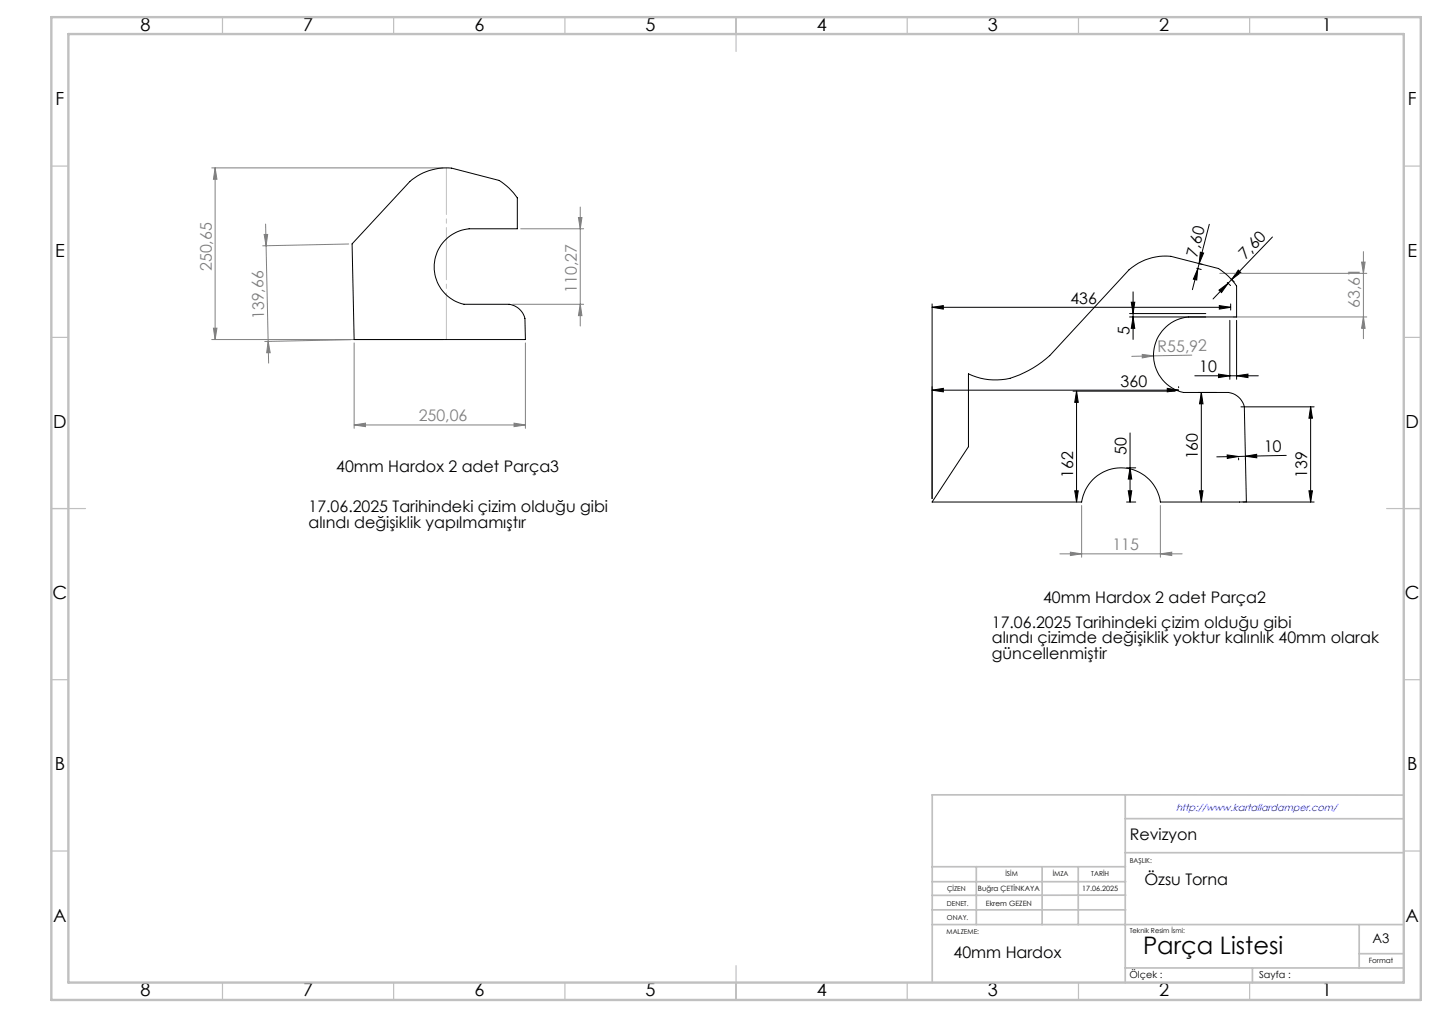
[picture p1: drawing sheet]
<svg xmlns="http://www.w3.org/2000/svg" width="420mm" height="297mm" viewBox="0 0 420 297" stroke-linecap="round" stroke-linejoin="round" font-family="sans-serif">
<g fill="none" stroke="#808080" stroke-width=".29">
<path d="M61.8 49h67.6M62.8 49v50.2M62.8 49l.6 3.3h-1.1zM77.2 68.5h1l-.5 3.3zM77.6 65.4l.1 6.4M77.7 71.8l.8 34.2M101.8 71.3l-25.1 .5M152.1 66.8h18.4M168.9 63.5h1.1l-.5 3.3zM169.5 60.5v34.7M356.3 79.8h42.9M397.7 76.5h1l-.5 3.3z"/>
<path d="M398.2 73.5v25.4M61.8 99.2h67.6M62.3 95.8h1.1l-.6 3.4zM78.3 99.7l.6 3.3h-1zM102.4 99.2l-25.1 .5M149.7 88.9h20.8M169.5 88.9l.5 3.3h-1.1zM360.2 92.6h39M398.2 92.6l.5 3.3h-1zM103.4 100.2v24.9M153.5 100.2v24.9M333.6 103.5l3.3 .4-3.3 .6z"/>
<path d="M336.9 103.9l-6.3 .2M348.1 103.7l-11.2 .2M103.4 124.1l3.4-.5v1zM103.4 124.1h50.1M150.1 123.6l3.4 .5-3.4 .5zM315.9 147.6v15.1M338.9 147.6v15.1M309.6 161.7h35.7M312.6 161.3l3.3 .4-3.3 .5zM338.9 161.7l3.3-.4v.9z"/>
</g>
<g fill="none" stroke="#000" stroke-width=".29">
<path d="M349.5 78.3l1.3 .4M349.8 78.5l-.3 3.3-1-.3zM349.8 78.5l-1.5 6.1M349.9 76.9l1.3 .3M350.2 77l-.4 1.5M350.6 73.7l.9 .2-1.3 3.1zM353.2 65.5l-3 11.5M361.7 78.9l.7 .7-2.7 2zM371.7 69.2l-12 12.4M272.2 89.7l3.3-.5v1.1zM272.2 88.8v56.8M272.2 89.7h87.2"/>
<path d="M329.9 92.6h22.3M329.9 91.6h22.3M330.4 88.3h1l-.5 3.3zM330.9 92.6l.5 3.3h-1zM330.9 85.2v13.9M356 84.7l2.7-2-1.9 2.7zM356.1 89.2l3.3 .5-3.3 .6zM358.5 82.5l.9 .9M358.7 82.7l-4.4 4.6M359.2 93.6v17.2M359.4 88.8v1.8M359.5 81.4l1 .9"/>
<path d="M359.7 81.6l-1 1.1M361.2 93.6v17.2M272.2 113.9l3.3-.5v1zM272.2 113.9h72M313.4 114.2h29.8M314.4 114.2l.5 3.3h-1zM314.4 114.2v32.4M340.9 113.4l3.3 .5-3.3 .5zM344.2 112.9v.3M349 109.7h18.5M349.9 114.6h5.3M350.9 114.6l.5 3.3h-1.1z"/>
<path d="M350.9 114.6v32M355.9 109.3l3.3 .4-3.3 .6zM361.2 109.7l3.3-.4v1zM362.4 118.8h21.4M382.8 118.8l.5 3.3h-1zM382.8 118.8v27.8M329 136.6h2.7M330.1 136.6l.5 3.3h-1.1zM330.1 126.4v20.2M358.4 132.9l3.3 .4-3.2 .6zM361.7 133.7l.1 .6M361.7 133.3l-6.3 .1"/>
<path d="M363.7 133.2l3.3-.5 .1 1zM363.7 133.7v.6M363.7 133.2l-2 .1M375.7 133l-12 .2M313.9 143.3h1l-.5 3.3zM329 146.6h2.7M329.5 143.3h1.1l-.5 3.3zM350.3 143.3h1.1l-.5 3.3zM363 146.6h20.8M382.3 143.3h1l-.5 3.3z"/>
</g>
<path d="M130.4 49v50.1" fill="none" stroke="#c0c0c0" stroke-width=".29" stroke-dasharray="15.2 1.3 1.3 1.3" stroke-dashoffset="1.6"/>
<g fill="none" stroke="#c0c0c0" stroke-width=".35">
<path d="M65 5v5M115 5v5M165 5v5M215 5v10M265 5v5M315 5v5M365 5v5M15 48.5h5M410 48.5h5M15 98.5h5M410 98.5h5M15 148.5h10"/>
<path d="M405 148.5h10M15 198.5h5M410 198.5h5M15 248.5h5M410 248.5h5M65 287v5M115 287v5M165 287v5M215 282v10M265 287v5M315 287v5M365 287v5"/>
</g>
<g fill="none" stroke="#c0c0c0" stroke-width=".5">
<path d="M328.6 239.1h81.4M328.6 232.1v54.9M410 232.2l-137.7-.1v54.8M272.3 253.1h56.4M272.3 257.5h56.5M285.2 253.1v16.9M304.4 253.1v16.9M314.9 253.1v16.9M328.6 249h81.4M272.3 265.7h56.5M272.3 270h137.7M328.8 261.4l-56.5 .1"/>
<path d="M397 270v12.8M397 278.5h13M328.6 282.7h81.4M365.8 282.8v4.2"/>
</g>
<path d="M15 5h400v287h-400zM20 9.9h390v277h-390z" fill="none" stroke="#c0c0c0" stroke-width=".7"/>
<path d="M62.8 49l.6 3.3h-1.1zM62.3 95.8h1.1l-.6 3.4z" fill="#808080"/>
<g fill="#000">
<path d="M350.6 73.7l.9 .2-1.3 3.1zM349.8 78.5l-.3 3.3-1-.3z"/>
<path d="M330.9 92.6l.5 3.3h-1zM330.4 88.3h1l-.5 3.3z"/>
<path d="M356.1 89.2l3.3 .5-3.3 .6zM272.2 89.7l3.3-.5v1.1z"/>
<path d="M361.7 78.9l.7 .7-2.7 2zM356 84.7l2.7-2-1.9 2.7z"/>
<path d="M272.2 113.9l3.3-.5v1zM340.9 113.4l3.3 .5-3.3 .5zM355.9 109.3l3.3 .4-3.3 .6zM361.2 109.7l3.3-.4v1z"/>
<path d="M314.4 114.2l.5 3.3h-1zM313.9 143.3h1l-.5 3.3z"/>
<path d="M330.1 136.6l.5 3.3h-1.1zM329.5 143.3h1.1l-.5 3.3zM382.8 118.8l.5 3.3h-1zM382.3 143.3h1l-.5 3.3zM350.9 114.6l.5 3.3h-1.1zM350.3 143.3h1.1l-.5 3.3z"/>
<path d="M363.7 133.2l3.3-.5 .1 1zM358.4 132.9l3.3 .4-3.2 .6z"/>
</g>
<g fill="#808080">
<path d="M333.6 103.5l3.3 .4-3.3 .6z"/>
<path d="M312.6 161.3l3.3 .4-3.3 .5zM338.9 161.7l3.3-.4v.9z"/>
<path d="M150.1 123.6l3.4 .5-3.4 .5zM103.4 124.1l3.4-.5v1z"/>
<path d="M168.9 63.5h1.1l-.5 3.3zM169.5 88.9l.5 3.3h-1.1zM397.7 76.5h1l-.5 3.3zM398.2 92.6l.5 3.3h-1z"/>
<path d="M78.3 99.7l.6 3.3h-1zM77.2 68.5h1l-.5 3.3z"/>
</g>
<path d="M119.7 53a16.2 16.2 0 0 1 12.2-3.9l13.9 3.6a18.1 18.1 0 0 1 5.3 5.1v9h-14.1a11.2 11.2 0 0 0-10.2 10.4 11.2 11.2 0 0 0 8.7 11.7h13.2a5.5 5.5 0 0 1 4.6 4.1l.2 6.2h-50.1l-.6-28zM282.9 109.2a18.4 18.4 0 0 0 17.6-1l2.6-1.6 3.5-2.7 23.2-25.1a16.3 16.3 0 0 1 12.2-3.9l13.9 3.5a17.7 17.7 0 0 1 5.3 5.1v9.1h-14.1a11.2 11.2 0 0 0-10.2 10.4 11.2 11.2 0 0 0 8.8 11.6h13.1a5.5 5.5 0 0 1 4.6 4.2l.6 27.8h-25.1a11.6 11.6 0 0 0-11.5-10 11.6 11.6 0 0 0-11.5 10h-43.7l10.7-16.1z" fill="none" stroke="#000" stroke-width=".29"/>
<text font-size="7.1" x="333.8" y="278.7">Parça Listesi</text>
<g font-size="5.3">
<text x="41" y="9">8</text>
<text x="88.5" y="9">7</text>
<text x="138.5" y="9">6</text>
<text x="188.5" y="9">5</text>
<text x="238.5" y="9">4</text>
<text x="288.5" y="9">3</text>
<text x="338.5" y="9">2</text>
<text x="386" y="9">1</text>
<text x="16.2" y="30.7">F</text>
<text x="411.2" y="30.7">F</text>
<text x="16.1" y="75">E</text>
<text x="411.1" y="75">E</text>
<text x="15.5" y="125">D</text>
<text x="410.5" y="125">D</text>
<text x="15.4" y="175">C</text>
<text x="410.4" y="175">C</text>
<text x="16" y="225">B</text>
<text x="411" y="225">B</text>
<text x="15.5" y="269.2">A</text>
<text x="410.5" y="269.2">A</text>
<text x="41" y="291">8</text>
<text x="88.5" y="291">7</text>
<text x="138.5" y="291">6</text>
<text x="188.5" y="291">5</text>
<text x="238.5" y="291">4</text>
<text x="288.5" y="291">3</text>
<text x="338.5" y="291">2</text>
<text x="386" y="291">1</text>
</g>
<g font-size="4.7">
<text x="349.7" y="75.3" transform="rotate(-76 349.7 75.3)">7,60</text>
<text x="363.8" y="75.9" transform="rotate(-46 363.8 75.9)">7,60</text>
<text x="312.6" y="88.7">436</text>
<text x="329.9" y="97.8" transform="rotate(-90 329.9 97.8)">5</text>
<text x="327.3" y="112.9">360</text>
<text x="350.3" y="108.7">10</text>
<text x="98.2" y="137.9">40mm Hardox 2 adet Parça3</text>
<text x="329" y="132.9" transform="rotate(-90 329 132.9)">50</text>
<text x="349.9" y="134.2" transform="rotate(-90 349.9 134.2)">160</text>
<text x="369.2" y="132.1" transform="rotate(-1 369.2 132.1)">10</text>
<text x="313.4" y="139.5" transform="rotate(-90 313.4 139.5)">162</text>
<text x="381.8" y="139.5" transform="rotate(-90 381.8 139.5)">139</text>
<text x="90.1" y="149.6">17.06.2025 Tarihindeki çizim olduğu gibi</text>
<text x="90.1" y="154.1">alındı değişiklik yapılmamıştır</text>
<text x="304.6" y="176.1">40mm Hardox 2 adet Parça2</text>
<text x="289.7" y="183.3">17.06.2025 Tarihindeki çizim olduğu gibi</text>
<text x="289.7" y="187.8">alındı çizimde değişiklik yoktur kalınlık 40mm olarak</text>
<text x="289.7" y="192.3">güncellenmiştir</text>
<text x="330" y="245.3">Revizyon</text>
<text x="334.2" y="258.6">Özsu Torna</text>
<text x="278.5" y="279.9">40mm Hardox</text>
</g>
<g font-size="4.7" fill="#808080">
<text x="61.8" y="79.2" transform="rotate(-90 61.8 79.2)">250,65</text>
<text x="168.5" y="85.6" transform="rotate(-90 168.5 85.6)">110,27</text>
<text x="397.2" y="89.9" transform="rotate(-90 397.2 89.9)">63,61</text>
<text x="77.2" y="93.2" transform="rotate(-91 77.2 93.2)">139,66</text>
<text x="338.1" y="102.9" transform="rotate(-1 338.1 102.9)">R55,92</text>
<text x="122.3" y="123.1">250,06</text>
<text x="324.9" y="160.7">115</text>
</g>
<text font-size="3.9" x="400.9" y="275.5">A3</text>
<text font-size="2.9" fill="#00f" x="343.5" y="236.9">http://www.kartallardamper.com/</text>
<g font-size="2.8">
<text x="329.9" y="285.5">Ölçek :</text>
<text x="367.8" y="285.5">Sayfa :</text>
</g>
<g font-size="2.1">
<text x="285.6" y="260.3">Buğra ÇETİNKAYA</text>
<text x="316.1" y="260.3">17.06.2025</text>
<text x="287.9" y="264.6">Ekrem GEZEN</text>
<text x="399.8" y="281.3">Format</text>
</g>
<g font-size="2">
<text x="330" y="251.9">BAŞLIK:</text>
<text x="293.7" y="255.9">İSİM</text>
<text x="307.5" y="255.9">İMZA</text>
<text x="318.7" y="255.9">TARİH</text>
<text x="276.6" y="260.3">ÇİZEN</text>
<text x="276.6" y="264.6">DENET.</text>
<text x="276.6" y="268.7">ONAY.</text>
<text x="276.4" y="272.9">MALZEME:</text>
<text x="330" y="272.5">Teknik Resim İsmi:</text>
</g>
</svg>
